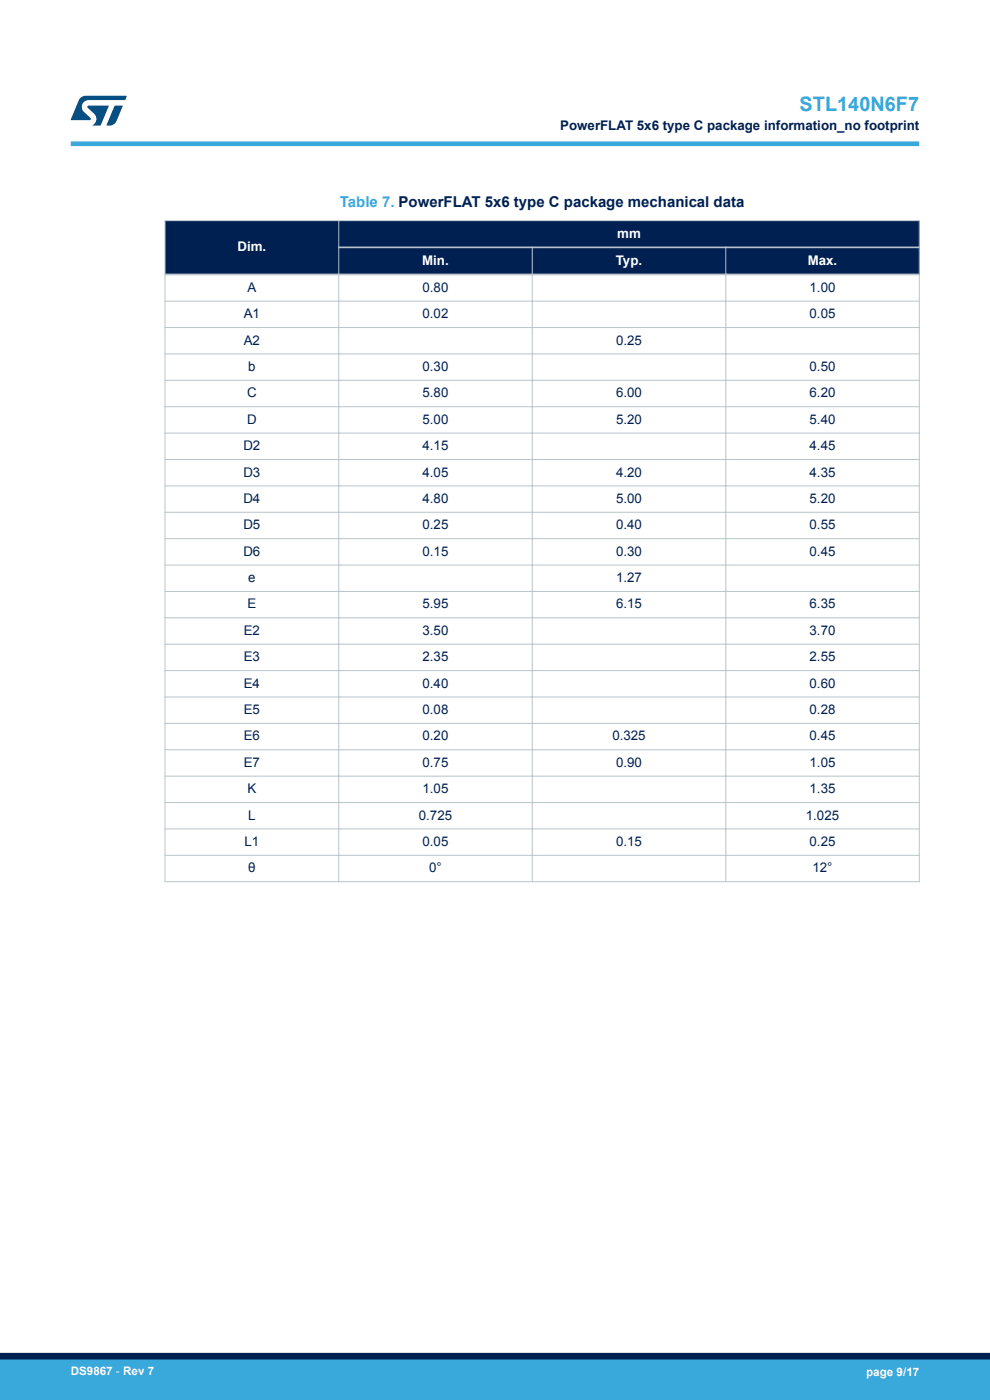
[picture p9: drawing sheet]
<svg xmlns="http://www.w3.org/2000/svg" width="210mm" height="297mm" viewBox="0 0 210 297" stroke-linecap="round" stroke-linejoin="round" font-family="sans-serif">
<g fill="#002052">
<path d="M35 46.8h160v11.4h-160z" fill-rule="evenodd"/>
<path d="M35 46.8h160v5.7h-160z" fill-rule="evenodd"/>
<path d="M35 52.5h160v5.7h-160z" fill-rule="evenodd"/>
<path d="M35.1 46.9h36.7v11.1h-36.7z" fill-rule="evenodd"/>
</g>
<g fill="none" stroke="#b9c4ca" stroke-width=".21">
<path d="M34.9 46.8h160.2M35 46.7v140.5M71.9 46.7v140.5M112.9 52.3v134.9M154 52.3v134.9M195 46.7v140.5M34.9 63.9h160.2M34.9 69.5h160.2M34.9 75.1h160.2M34.9 80.7h160.2M34.9 86.3h160.2M34.9 91.9h160.2"/>
<path d="M34.9 97.5h160.2M34.9 103.1h160.2M34.9 108.7h160.2M34.9 114.3h160.2M34.9 119.9h160.2M34.9 125.5h160.2M34.9 131.1h160.2M34.9 136.7h160.2M34.9 142.3h160.2M34.9 147.9h160.2M34.9 153.5h160.2M34.9 159.1h160.2"/>
<path d="M34.9 164.7h160.2M34.9 170.3h160.2M34.9 175.9h160.2M34.9 181.5h160.2M34.9 187.1h160.2"/>
</g>
<path d="M71.8 52.5h123.3M195.1 58.2h-160.2" fill="none" stroke="#b9c4ca" stroke-width=".35"/>
<path d="M15 30.5h180" fill="none" stroke="#39a9dc" stroke-width="1"/>
<g fill="#005288">
<path d="M17.1 20.7l1.1-.4 8.7 .1-.4 .8h-7.6a1.45 1.45 0 0 0-1.4 .9 1.45 1.45 0 0 0 .2 1.6l1.5 1.3v.4l-4.2 .1 1.7-4.2z"/>
<path d="M24.3 22.4l1.7 .1-1.3 3.2a1.6 1.6 0 0 1-1.5 .9l-.6-.1z"/>
<path d="M18.6 22.5h4.5l-1.8 4.1h-1.7a1.54 1.54 0 0 0 .4-2.4l-1.4-1.3z"/>
</g>
<g fill="#39a9dc">
<path d="M0 288.4h210v8.6h-210z" fill-rule="evenodd"/>
<path d="M-.1 288.4h210.2v4.4h-210.2z" fill-rule="evenodd"/>
</g>
<path d="M0 287.7h210" fill="none" stroke="#002052" stroke-width="1.4"/>
<text font-size="4.2" fill="#39a9dc" x="169.6" y="23.5">STL140N6F7</text>
<text font-size="3.2" fill="#39a9dc" x="72.1" y="43.8">Table 7. PowerFLAT 5x6 type C package mechanical data</text>
<g font-size="2.8" fill="#002052">
<text x="118.8" y="27.5">PowerFLAT 5x6 type C package information_no footprint</text>
<text x="52.5" y="61.9">A</text>
<text x="89.6" y="61.9">0.80</text>
<text x="171.7" y="61.9">1.00</text>
<text x="51.7" y="67.5">A1</text>
<text x="89.6" y="67.5">0.02</text>
<text x="171.7" y="67.5">0.05</text>
<text x="51.7" y="73.1">A2</text>
<text x="130.7" y="73.1">0.25</text>
<text x="52.6" y="78.7">b</text>
<text x="89.6" y="78.7">0.30</text>
<text x="171.7" y="78.7">0.50</text>
<text x="52.4" y="84.3">C</text>
<text x="52.4" y="89.9">D</text>
<text x="89.6" y="84.3">5.80</text>
<text x="89.6" y="89.9">5.00</text>
<text x="130.7" y="84.3">6.00</text>
<text x="130.7" y="89.9">5.20</text>
<text x="171.7" y="84.3">6.20</text>
<text x="171.7" y="89.9">5.40</text>
<text x="51.6" y="95.5">D2</text>
<text x="89.6" y="95.5">4.15</text>
<text x="171.7" y="95.5">4.45</text>
<text x="51.6" y="101.1">D3</text>
<text x="89.6" y="101.1">4.05</text>
<text x="130.7" y="101.1">4.20</text>
<text x="171.7" y="101.1">4.35</text>
<text x="51.6" y="106.7">D4</text>
<text x="89.6" y="106.7">4.80</text>
<text x="130.7" y="106.7">5.00</text>
<text x="171.7" y="106.7">5.20</text>
<text x="51.6" y="112.3">D5</text>
<text x="89.6" y="112.3">0.25</text>
<text x="130.7" y="112.3">0.40</text>
<text x="171.7" y="112.3">0.55</text>
<text x="51.6" y="117.9">D6</text>
<text x="89.6" y="117.9">0.15</text>
<text x="130.7" y="117.9">0.30</text>
<text x="171.7" y="117.9">0.45</text>
<text x="52.6" y="123.5">e</text>
<text x="130.7" y="123.5">1.27</text>
<text x="52.5" y="129.1">E</text>
<text x="89.6" y="129.1">5.95</text>
<text x="130.7" y="129.1">6.15</text>
<text x="171.7" y="129.1">6.35</text>
<text x="51.7" y="134.7">E2</text>
<text x="89.6" y="134.7">3.50</text>
<text x="171.7" y="134.7">3.70</text>
<text x="51.7" y="140.3">E3</text>
<text x="89.6" y="140.3">2.35</text>
<text x="171.7" y="140.3">2.55</text>
<text x="51.7" y="145.9">E4</text>
<text x="89.6" y="145.9">0.40</text>
<text x="171.7" y="145.9">0.60</text>
<text x="51.7" y="151.5">E5</text>
<text x="89.6" y="151.5">0.08</text>
<text x="171.7" y="151.5">0.28</text>
<text x="51.7" y="157.1">E6</text>
<text x="89.6" y="157.1">0.20</text>
<text x="129.9" y="157.1">0.325</text>
<text x="171.7" y="157.1">0.45</text>
<text x="51.7" y="162.7">E7</text>
<text x="89.6" y="162.7">0.75</text>
<text x="130.7" y="162.7">0.90</text>
<text x="171.7" y="162.7">1.05</text>
<text x="52.5" y="168.3">K</text>
<text x="52.6" y="173.9">L</text>
<text x="88.8" y="173.9">0.725</text>
<text x="89.6" y="168.3">1.05</text>
<text x="170.9" y="173.9">1.025</text>
<text x="171.7" y="168.3">1.35</text>
<text x="51.9" y="179.5">L1</text>
<text x="89.6" y="179.5">0.05</text>
<text x="130.7" y="179.5">0.15</text>
<text x="171.7" y="179.5">0.25</text>
<text x="52.6" y="185.1">θ</text>
<text x="91" y="185.1">0°</text>
<text x="172.3" y="185.1">12°</text>
</g>
<g font-size="2.8" fill="#fff">
<text x="50.4" y="53.3">Dim.</text>
<text x="130.9" y="50.4">mm</text>
<text x="89.6" y="56.2">Min.</text>
<text x="130.6" y="56.2">Typ.</text>
<text x="171.3" y="56.2">Max.</text>
</g>
<g font-size="2.5" fill="#fff">
<text x="15" y="291.6">DS9867 - Rev 7</text>
<text x="183.7" y="291.9">page 9/17</text>
</g>
</svg>
